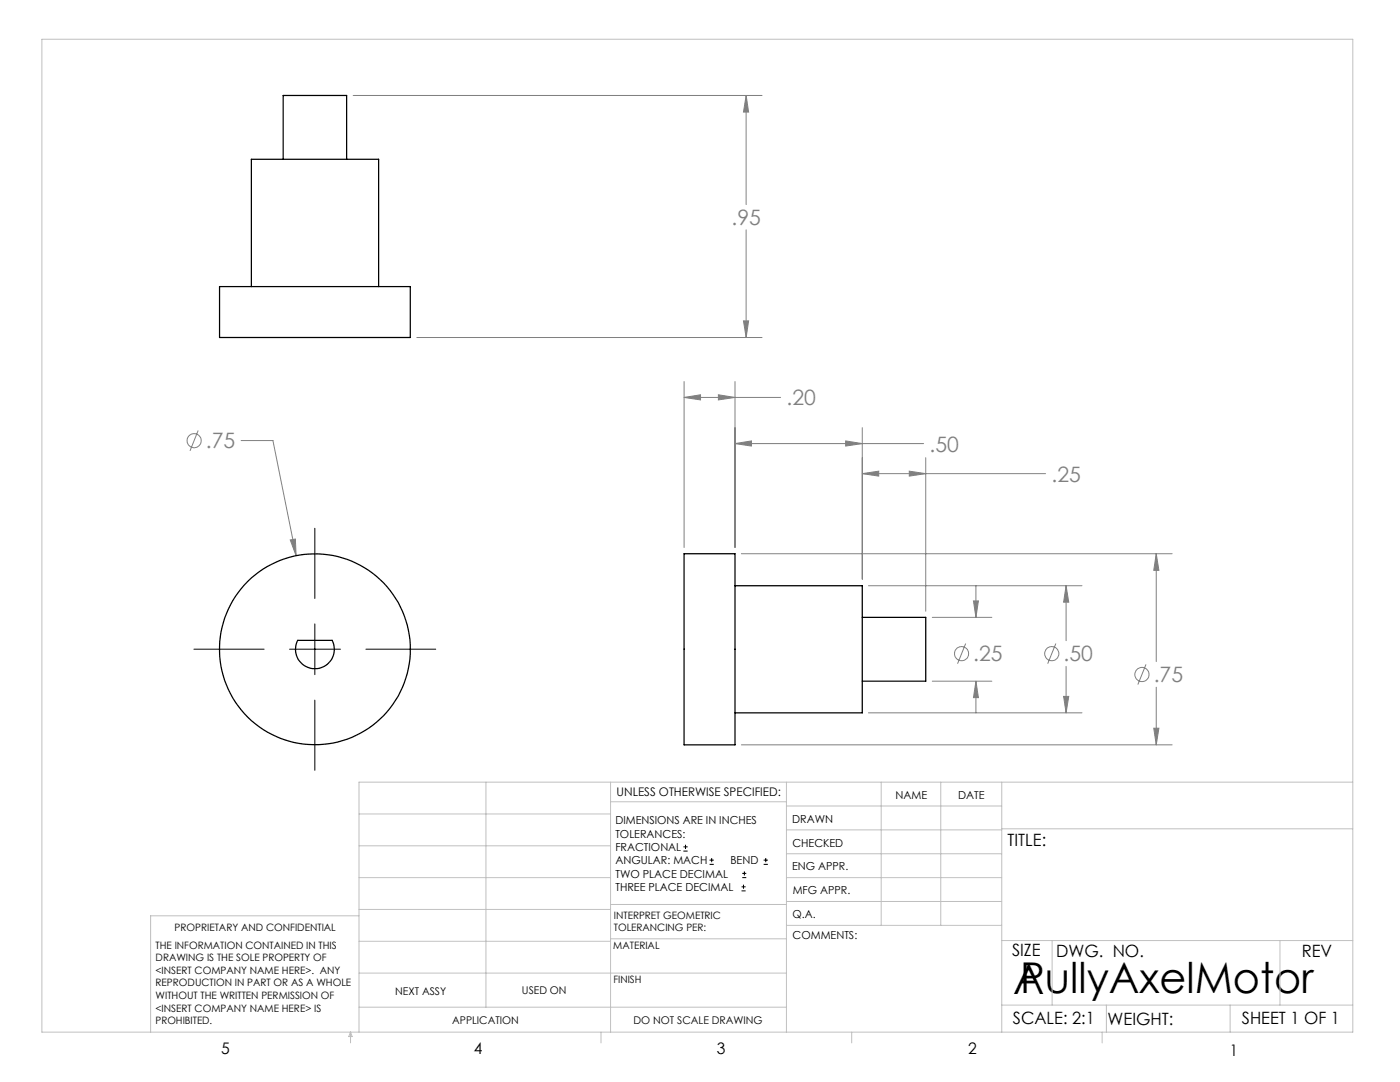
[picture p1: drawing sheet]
<svg xmlns="http://www.w3.org/2000/svg" width="279mm" height="216mm" viewBox="0 0 279 216" stroke-linecap="round" stroke-linejoin="round" font-family="sans-serif">
<g fill="none" stroke="#808080" stroke-width=".2">
<path d="M70.5 19h81.6M148.9 19l.5 3.4h-1zM148.9 19v21.8M148.9 45.9v21.4M83.2 67.3h68.9M136.5 79.3l3.3-.5v1zM136.5 76.1v33.2M136.5 79.3h19.3M143.4 78.8l3.3 .5-3.3 .5zM146.7 76.1v33.2M148.4 64h1l-.5 3.3zM39.5 85.9l-1.6 4.1"/>
<path d="M48.1 87.9h6.4l4.6 23M146.7 88.5l3.3-.5v1zM146.7 88.5h37.6M168.8 88l3.3 .5-3.3 .5zM172.1 94.5l3.3-.5v1zM172.1 85.3v30.3M172.1 94.5h36.6M181.5 94l3.2 .5-3.2 .5zM184.7 91.3v30.7M57.9 107.7l1-.1 .2 3.3zM148 110.5h85.9M173.3 116.9h42.6"/>
<path d="M194.3 119.9h1l-.5 3.3zM194.8 116.9v6.3M212.8 116.9l.5 3.3h-1zM212.8 116.9v10.9M230.8 110.5l.5 3.3h-1zM230.8 110.5v21.5M186.1 135.9h11.8M186.1 123.2h11.8M192.7 128.4l-1.6 4M194.8 135.9l.5 3.3h-1zM194.8 135.9v6.3M210.7 128.4l-1.6 4"/>
<path d="M212.3 139h1l-.5 3.2zM212.8 133v9.2M228.7 132.6l-1.6 4M230.8 137.1v11.5M148 148.6h85.9M173.3 142.2h42.6M230.3 145.3h1l-.5 3.3z"/>
<circle cx="38.7" cy="87.9" r="1.41"/>
<circle cx="191.9" cy="130.4" r="1.41"/>
<circle cx="209.9" cy="130.4" r="1.41"/>
<circle cx="227.9" cy="134.6" r="1.41"/>
</g>
<g fill="none" stroke="#000" stroke-width=".2">
<path d="M62.8 105.4v14M38.7 129.5h14M57.8 129.5h10.1M62.8 124.5v10.1M62.8 139.7v14M73 129.5h14M136.4 169.8h.8M136.4 169h.8M136.8 168.6v.8M141.6 172.5h.9M141.6 171.6h.9M142 171.2v.8"/>
<path d="M148 177.8h.8M148 177h.8M148.1 175.1h.8M148.1 174.3h.8M148.4 176.5v.8M148.6 173.9v.8M152.4 172.5h.8M152.4 171.6h.8M152.8 171.2v.8"/>
</g>
<g fill="none" stroke="#c0c0c0" stroke-width=".2">
<path d="M8.4 7.8h261.6v198.2h-261.6zM97 156.1v44.9M121.8 156.1v49.9M121.8 160h35.2M157 156.1v49.9M175.9 156.1v28.5M187.7 156.1v28.5M199.9 156.1v49.9M270 156.1h-198.4v49.9M71.6 175.1h50.2M71.6 168.8h50.2M71.6 162.4h50.2"/>
<path d="M157 170.4h42.9M157 165.6h42.9M157 160.8h42.9M157 175.1h42.9M157 179.9h42.9M199.9 165.4h70.1M71.6 194.2h85.4M71.6 187.8h50.2M71.6 181.5h50.2M71.6 182.7h-41.5v23.3M121.8 187.3h35.2M121.8 180.5h35.2"/>
<path d="M157 184.6h42.9M199.9 187.7h70.1M210 187.7v12.9M255.4 187.7v12.9M70 206v2.1M70 206l.3 .8h-.7zM71.6 201h85.4M119.9 206v2.1M170 206v2.1M199.9 200.6h70.1M220 206v2.1M220.8 200.6v5.4"/>
<path d="M245.5 200.6v5.4"/>
</g>
<path d="M57.9 107.7l1.2 3.2-.2-3.3zM148.4 64h1l-.5 3.3zM148.9 19l.5 3.4h-1zM136.5 79.3l3.3-.5v1zM143.4 78.8l3.3 .5-3.3 .5zM146.7 88.5l3.3-.5v1zM168.8 88l3.3 .5-3.3 .5zM172.1 94.5l3.3-.5v1zM181.5 94l3.2 .5-3.2 .5zM230.8 110.5l.5 3.3h-1zM230.3 145.3h1l-.5 3.3zM212.3 139h1l-.5 3.2zM212.8 116.9l.5 3.3h-1zM194.8 135.9l.5 3.3h-1zM194.3 119.9h1l-.5 3.3z" fill="#808080"/>
<g fill="none" stroke="#000" stroke-width=".25">
<path d="M56.5 31.8v-12.7h12.7v12.7M43.8 57.2h38.1v10.1h-38.1zM50.2 57.2v-25.4h25.4v25.4M136.5 110.5h10.2v38.1h-10.2zM146.7 116.9h25.4v25.3h-25.4M59.4 127.8h6.9a3.9 3.9 0 0 1-3.5 5.6 3.9 3.9 0 0 1-3.4-5.6zM172.1 123.2h12.6v12.7h-12.6"/>
<circle cx="62.8" cy="129.6" r="19"/>
</g>
<g font-size="8.5">
<text x="202.2" y="198.3">A</text>
<text x="203.6" y="198.1">PullyAxelMotor</text>
</g>
<g font-size="4.2" fill="#808080">
<text x="146" y="44.9">.95</text>
<text x="157" y="80.9">.20</text>
<text x="41.1" y="89.5">.75</text>
<text x="185.5" y="90.1">.50</text>
<text x="209.8" y="96.1">.25</text>
<text x="194.2" y="132">.25</text>
<text x="212.2" y="132">.50</text>
<text x="230.2" y="136.1">.75</text>
</g>
<g font-size="3.4">
<text x="201.1" y="168.8">TITLE:</text>
<text x="202" y="190.8">SIZE</text>
<text x="210.8" y="190.9">DWG. NO.</text>
<text x="259.8" y="191">REV</text>
<text x="202.1" y="204.4">SCALE: 2:1</text>
<text x="221" y="204.5">WEIGHT:</text>
<text x="247.8" y="204.4">SHEET 1 OF 1</text>
</g>
<g font-size="3.2">
<text x="44.2" y="210.4">5</text>
<text x="94.6" y="210.3">4</text>
<text x="143.1" y="210.4">3</text>
<text x="193.2" y="210.3">2</text>
<text x="245.4" y="210.6">1</text>
</g>
<text font-size="2.4" x="123.1" y="158.9">UNLESS OTHERWISE SPECIFIED:</text>
<g font-size="2.2">
<text x="178.7" y="159.4">NAME</text>
<text x="191.2" y="159.4">DATE</text>
<text x="122.8" y="164.5">DIMENSIONS ARE IN INCHES</text>
<text x="122.8" y="167.1">TOLERANCES:</text>
<text x="158.1" y="164.2">DRAWN</text>
<text x="122.8" y="169.8">FRACTIONAL</text>
<text x="122.8" y="172.5">ANGULAR: MACH</text>
<text x="145.8" y="172.5">BEND</text>
<text x="158.1" y="173.7">ENG APPR.</text>
<text x="158.2" y="169.1">CHECKED</text>
<text x="122.8" y="175.1">TWO PLACE DECIMAL</text>
<text x="122.8" y="177.8">THREE PLACE DECIMAL</text>
<text x="158.2" y="178.4">MFG APPR.</text>
<text x="158.2" y="183.2">Q.A.</text>
<text x="158.2" y="187.4">COMMENTS:</text>
</g>
<g font-size="2.1">
<text x="78.8" y="198.5">NEXT ASSY</text>
<text x="104.2" y="198.4">USED ON</text>
<text x="90.2" y="204.3">APPLICATION</text>
<text x="126.4" y="204.3">DO NOT SCALE DRAWING</text>
</g>
<g font-size="2">
<text x="34.8" y="185.7">PROPRIETARY AND CONFIDENTIAL</text>
<text x="122.5" y="183.3">INTERPRET GEOMETRIC</text>
<text x="122.5" y="185.9">TOLERANCING PER:</text>
<text x="31.1" y="189.3">THE INFORMATION CONTAINED IN THIS</text>
<text x="31.1" y="191.8">DRAWING IS THE SOLE PROPERTY OF</text>
<text x="122.4" y="189.4">MATERIAL</text>
<text x="31.1" y="194.3">&lt;INSERT COMPANY NAME HERE&gt;. ANY</text>
<text x="31.1" y="196.8">REPRODUCTION IN PART OR AS A WHOLE</text>
<text x="122.4" y="196.2">FINISH</text>
<text x="31.1" y="199.4">WITHOUT THE WRITTEN PERMISSION OF</text>
<text x="31.1" y="201.9">&lt;INSERT COMPANY NAME HERE&gt; IS</text>
<text x="31.1" y="204.4">PROHIBITED.</text>
</g>
</svg>
